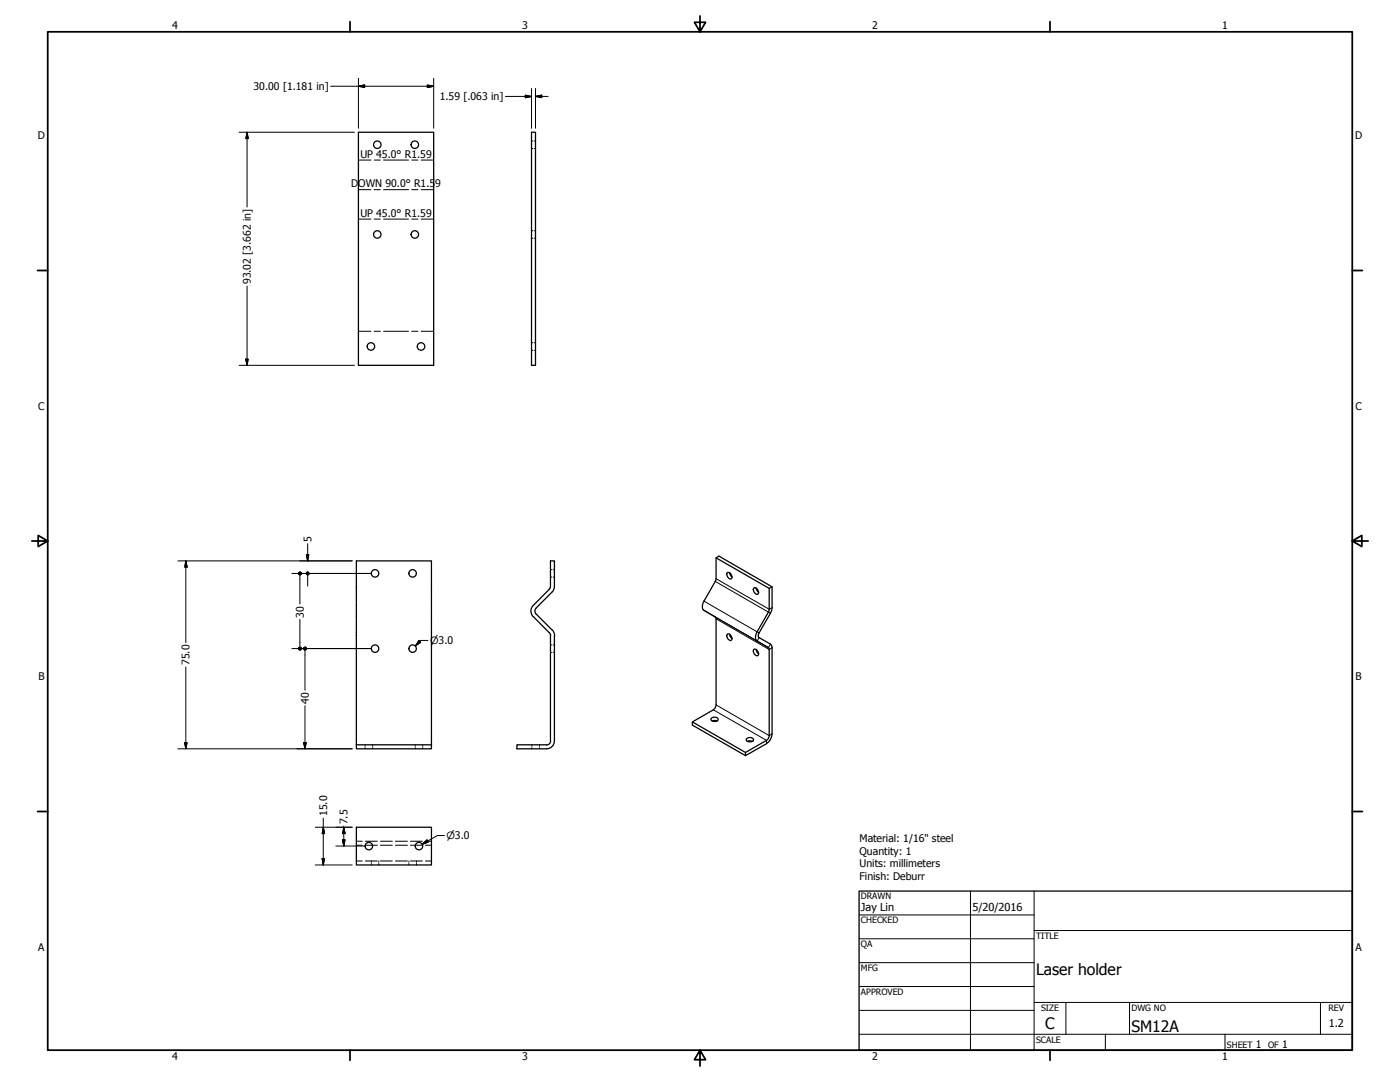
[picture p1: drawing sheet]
<svg xmlns="http://www.w3.org/2000/svg" width="559mm" height="432mm" viewBox="0 0 559 432" stroke-linecap="round" stroke-linejoin="round" font-family="sans-serif">
<!-- layer: Visible (ANSI) -->
<g fill="none" stroke="#000" stroke-width=".51">
<path d="M143.1 52.8h30v93h-30zM212.2 52.8h1.5v93h-1.5zM219.7 234.1v-10.3h1.6v10.3M219.7 234l-.4 1.1-6.4 6.5M221.3 234l-.6 1.9-6.8 6.8M285.8 222.6l21.2 12.2v8.3M287 221.9l-1.2 .7v8.3M290.2 228.6l.3-.2a1.79 1.79 0 0 1 1.4 2.6 1.8 1.8 0 0 1-1.7-2.4zM291.2 228.5l.1 .7 .9 1.1M300.8 234.8l.3-.3a1.83 1.83 0 0 1 1.4 2.6 1.72 1.72 0 0 1-1.7-2.3zM301.8 234.6l.1 .7 .9 1.1M212.8 241.6a3.1 3.1 0 0 0 0 4.5l6.5 6.4"/>
<path d="M213.9 242.8l-.4 1.3 .4 .9 6.4 6.4M220.4 251.4l.8 1.3 .2 1-.1 42a3.1 3.1 0 0 1-3.1 3.1h-11.9v-1.6h12.3l.7-.4 .4-.7v-42.8l-.4-.8M290.2 253.2l.3-.3a1.83 1.83 0 0 1 1.4 2.6 1.72 1.72 0 0 1-1.7-2.3zM291.2 253.1l.1 .6 .9 1.1M300.8 259.3l.3-.3a1.83 1.83 0 0 1 1.4 2.6 1.72 1.72 0 0 1-1.7-2.3zM301.8 259.2l.1 .6 .9 1.1M308.2 242.5l-.7 2.2M142.2 297.2h30v1.6h-30v-75h30v73.4M276.4 288.1l21.2 12.2M283.9 286.6a1.57 1.57 0 0 1 1.6-.5 1.57 1.57 0 0 1 1.1 1.2 1.8 1.8 0 0 1-2.9-.3zM284.2 287.7h2M284.7 283.3l-8.3 4.8v1.3l21.2 12.2 8.3-4.8"/>
<path d="M298.1 294.8a1.51 1.51 0 0 1 1.5-.6 1.51 1.51 0 0 1 1.1 1.3 1.81 1.81 0 0 1-2.9-.4zM298.3 295.8h2M305.9 295.5l-8.3 4.8v1.3M142.2 330.1h30v15.1h-30z"/>
<circle cx="150.6" cy="57.8" r="1.49"/>
<circle cx="165.6" cy="57.8" r="1.49"/>
<circle cx="150.6" cy="93.6" r="1.49"/>
<circle cx="165.6" cy="93.6" r="1.49"/>
<circle cx="148.1" cy="138.3" r="1.49"/>
<circle cx="168.1" cy="138.3" r="1.49"/>
<circle cx="149.7" cy="228.8" r="1.49"/>
<circle cx="164.7" cy="228.8" r="1.49"/>
<circle cx="149.7" cy="258.9" r="1.49"/>
<circle cx="164.7" cy="258.9" r="1.49"/>
<circle cx="147.2" cy="337.7" r="1.49"/>
<circle cx="167.2" cy="337.7" r="1.49"/>
</g>
<!-- layer: Hidden (ANSI) -->
<g fill="none" stroke="#000" stroke-width=".4">
<path d="M212.2 56.3h.5M212.2 59.3h.5M213.2 56.3h.5M213.2 59.3h.5M212.2 92.1h.5M212.2 95.1h.5M213.2 92.1h.5M213.2 95.1h.5M212.2 139.8h.5M212.2 136.8h.5M213.2 139.8h.5M213.2 136.8h.5"/>
<path d="M219.7 227.3h.5M219.7 230.3h.5M220.8 227.3h.5M220.8 230.3h.5M219.7 257.4h.5M220.8 257.4h.5M219.7 260.3h.5M220.8 260.3h.5M145.7 297.2v.6M145.7 298.3v.5M148.7 297.2v.6M148.7 298.3v.5"/>
<path d="M165.7 297.2v.6M165.7 298.3v.5M168.7 297.2v.6M168.7 298.3v.5M212.3 297.2v.6M212.3 298.3v.5M215.3 297.2v.6M215.3 298.3v.5M142.2 337.3h2.4M142.2 335.7h2.4M145.8 337.3h4.8M145.8 335.7h4.8"/>
<path d="M151.8 337.3h4.8M151.8 335.7h4.8M157.8 337.3h4.8M157.8 335.7h4.8M163.8 337.3h4.8M163.8 335.7h4.8M169.8 337.3h2.4M169.8 335.7h2.4M142.2 343.6h2.4M145.8 343.6h4.8M148.2 343.6v.5M148.2 344.6v.6"/>
<path d="M151.2 343.6v.5M151.2 344.6v.6M151.8 343.6h4.8M157.8 343.6h4.8M163.2 343.6v.5M163.2 344.6v.6M163.8 343.6h4.8M166.2 343.6v.5M166.2 344.6v.6M169.8 343.6h2.4"/>
</g>
<!-- layer: Visible Narrow (ANSI) -->
<path d="M281 239.9l22 12.7M285.5 232l22 12.7M285.8 230.9l21.2 12.2 1.2-.6M281 243.6l21.2 12.2 .8-1.4M285.5 246.3l21.2 12.1 .8-1.4M285.8 247l21.2 12.2 1.2-.7M284.7 283.3l21.2 12.2v1.3M285.8 281.3l21.2 12.3 1.2-.7" fill="none" stroke="#000" stroke-width=".4"/>
<path d="M285.8 230.9l-.3 1.1-4.5 7.9a2.99 2.99 0 0 0 0 3.7l4.5 2.7 .3 .7v34.3l-.3 1.1-.8 .9M287 221.9l21.2 12.3M307 234.8l1.2-.6v8.3M307 243.1l-.3 1.2-4.5 7.9a2.99 2.99 0 0 0 0 3.6l4.5 2.6 .3 .8v34.4l-.3 1-.8 .9M307.5 244.7l-4.5 7.9a1.46 1.46 0 0 0 0 1.8l4.5 2.6 .6 .9 .1 35a5.3 5.3 0 0 1-2.3 3.9" fill="none" stroke="#000" stroke-width=".51"/>
<!-- layer: Bend Centerline (ANSI) -->
<g fill="none" stroke="#000" stroke-width=".4">
<path d="M143.1 75.7h5M143.1 63.9h5M149.4 75.7h2.4M149.4 63.9h2.4M153.1 75.7h10M153.1 63.9h10M164.3 75.7h2.5M164.3 63.9h2.5M168.1 75.7h5M168.1 63.9h5M143.1 87.4h5M149.4 87.4h2.4"/>
<path d="M153.1 87.4h10M164.3 87.4h2.5M168.1 87.4h5M143.1 132.2h5M149.4 132.2h2.4M153.1 132.2h10M164.3 132.2h2.5M168.1 132.2h5"/>
</g>
<!-- layer: Border (ANSI) -->
<g fill="none" stroke="#000" stroke-width=".7">
<path d="M19 12.7h520.8v406.4h-520.8zM139.7 8.6v4.1M279.4 6.3v6.4l-2.2-3.8h4.4l-2.2 3.8M419.1 8.6v4.1M15 107.9h4M539.8 107.9h4M12.7 215.9h6.3l-3.8-2.2v4.4l3.8-2.2M539.8 215.9l3.8 2.2v-4.4l-3.8 2.2h6.3M15 323.8h4M539.8 323.8h4M139.7 419.1v4.1M279.4 419.1l2.2 3.8h-4.4l2.2-3.8v6.3"/>
<path d="M419.1 419.1v4.1"/>
</g>
<!-- layer: Title (ANSI) -->
<g fill="none" stroke="#000" stroke-width=".4">
<path d="M387.3 355.6v63.5M412.7 355.6v63.5M342.9 365.1h69.8M342.9 374.6h69.8M412.7 371.3h127.1M342.9 384.2h69.8M342.9 393.7h69.8M342.9 412.7h196.9M342.9 403.2h69.8M412.7 400h127.1M425.4 400v12.7M441.2 412.7v6.4"/>
<path d="M450.8 400v12.7M488.9 412.7v6.4M527 400v12.7"/>
</g>
<path d="M342.9 355.6h196.9v63.5h-196.9z" fill="none" stroke="#000" stroke-width=".51"/>
<!-- layer: Dimension (ANSI) -->
<g fill="none" stroke="#000" stroke-width=".4">
<path d="M132 34.4h41.1M143.1 34.4l2.4-.5v1zM143.1 31.2v20M170.6 33.9l2.5 .5-2.5 .5zM173.1 31.2v20M201.7 38.5h10.5M209.7 38l2.5 .5-2.5 .5zM212.2 35.3v15.9M213.7 38.5l2.5-.5v1zM213.7 38.5h5.1M213.7 35.3v15.9M95.4 52.8h46.1"/>
<path d="M98.6 52.8l.5 2.5h-1zM98.6 52.8v29.8M98.6 114.2v31.6M95.4 145.8h46.1M98.1 143.3h1l-.5 2.5zM122.8 217v6.8M71 223.8h69.6M74.2 223.8l.5 2.5h-1zM74.2 223.8v32.7M116.5 228.9h31.6M119.7 229.5v11.5M122.3 221.4h1l-.5 2.4z"/>
<path d="M122.8 229.5v4.4M116.5 258.8h31.6M119.7 247.2v11M121.7 259.5v16M167.2 255.7l.7 .6-2.1 1.5zM170.8 255.6h-2.8l-2.2 2.2M74.2 266.2v32.6M71 298.8h69.6M73.7 296.4h1l-.5 2.4zM121.2 296.4h1l-.5 2.4zM121.7 281.6v17.2M125.9 330.1h14.7"/>
<path d="M129 330.1l.5 2.6h-.9zM129 326.5v18.7M134 337.6h11.6M136.7 335.2h1l-.5 2.4zM137.2 330.1l.5 2.6h-1zM137.2 329.7v7.9M168.5 336.9l1.9-1.7 .5 .9zM177.4 333.4h-2.8l-6.1 3.5M125.9 345.2h14.7M128.6 342.6h.9l-.5 2.6z"/>
</g>
<g fill="#000" stroke="#000" stroke-width=".4">
<path d="M143.1 34.4l2.4-.5zM143.1 34.4l2.4-.5v1zM170.6 34.9l2.5-.5zM170.6 33.9l2.5 .5-2.5 .5zM209.7 39l2.5-.5zM209.7 38l2.5 .5-2.5 .5zM213.7 38.5l2.5-.5zM213.7 38.5l2.5-.5v1zM98.6 52.8l.5 2.5zM98.6 52.8l.5 2.5h-1zM98.1 143.3l.5 2.5zM98.1 143.3h1l-.5 2.5z"/>
<path d="M74.2 223.8l.5 2.5zM74.2 223.8l.5 2.5h-1zM119.7 228.2l.6 .7zM119.3 228.4l.4-.2 .6 .7zM119.3 228.4l1 .5h-1.2zM119.1 228.9h1.2l-1 .4zM119.3 229.3l1-.4-.6 .6zM120.3 228.9l-.6 .6zM120.3 228.9l-.2 .4zM122.3 221.4l.5 2.4zM122.3 221.4h1l-.5 2.4zM122.8 228.2l.6 .7z"/>
<path d="M122.4 228.4l.4-.2 .6 .7zM122.4 228.4l1 .5h-1.2zM122.2 228.9h1.2l-1 .4zM122.4 229.3l1-.4-.6 .6zM123.4 228.9l-.6 .6zM123.4 228.9l-.2 .4zM119.7 258.2l.6 .6zM119.3 258.4l.4-.2 .6 .6zM119.3 258.4l1 .4h-1.2zM119.1 258.8h1.2l-1 .5zM119.3 259.3l1-.5-.6 .7zM119.7 259.5l.6-.7z"/>
<path d="M120.3 258.8l-.2 .5zM121.7 258.2l.7 .6zM121.3 258.4l.4-.2 .7 .6zM121.3 258.4l1.1 .4h-1.3zM121.1 258.8h1.3l-1.1 .5zM121.3 259.3l1.1-.5-.7 .7zM122.4 258.8l-.7 .7zM122.4 258.8l-.2 .5zM167.2 255.7l-1.4 2.1zM167.2 255.7l.7 .6-2.1 1.5zM73.7 296.4l.5 2.4zM73.7 296.4h1l-.5 2.4z"/>
<path d="M121.2 296.4l.5 2.4zM121.2 296.4h1l-.5 2.4zM129 330.1l.5 2.6zM129 330.1l.5 2.6h-.9zM136.7 335.2l.5 2.4zM136.7 335.2h1l-.5 2.4zM137.2 330.1l.5 2.6zM137.2 330.1l.5 2.6h-1zM168.5 336.9l1.9-1.7zM168.5 336.9l1.9-1.7 .5 .9zM128.6 342.6l.4 2.6zM128.6 342.6h.9l-.5 2.6z"/>
</g>
<g font-size="6.3">
<text x="413.5" y="389.1">Laser holder</text>
<text x="417.2" y="410.6">C</text>
<text x="451.6" y="411.9">SM12A</text>
</g>
<g font-size="4.4">
<text x="343.7" y="363.5">Jay Lin</text>
<text x="388.1" y="363.7">5/20/2016</text>
<text x="530.4" y="410">1.2</text>
</g>
<g font-size="4.2">
<text x="68.7" y="11.7">4</text>
<text x="208.4" y="11.7">3</text>
<text x="348.1" y="11.7">2</text>
<text x="487.8" y="11.7">1</text>
<text x="101.2" y="35.9">30.00 [1.181 in]</text>
<text x="175.5" y="40">1.59 [.063 in]</text>
<text x="15.1" y="55.5">D</text>
<text x="540.9" y="55.5">D</text>
<text x="143.8" y="63">UP 45.0° R1.59</text>
<text x="140.1" y="74.8">DOWN 90.0° R1.5</text>
<text x="173.7" y="74.8">9</text>
<text x="143.8" y="86.6">UP 45.0° R1.59</text>
<text x="100.1" y="113.4" transform="rotate(-90 100.1 113.4)">93.02 [3.662 in]</text>
<text x="15.2" y="163.4">C</text>
<text x="541" y="163.4">C</text>
<text x="124.3" y="216.2" transform="rotate(-90 124.3 216.2)">5</text>
<text x="121.2" y="246.4" transform="rotate(-90 121.2 246.4)">30</text>
<text x="75.7" y="265.4" transform="rotate(-90 75.7 265.4)">75.0</text>
<text x="15.3" y="271.4">B</text>
<text x="541.1" y="271.4">B</text>
<text x="123.3" y="280.9" transform="rotate(-90 123.3 280.9)">40</text>
<text x="130.6" y="325.7" transform="rotate(-90 130.6 325.7)">15.0</text>
<text x="138.7" y="328.9" transform="rotate(-90 138.7 328.9)">7.5</text>
<text x="343.1" y="336">Material: 1/16&quot; steel</text>
<text x="343.1" y="341.1">Quantity: 1</text>
<text x="343.1" y="346.1">Units: millimeters</text>
<text x="343.1" y="351.2">Finish: Deburr</text>
<text x="15.2" y="379.3">A</text>
<text x="541" y="379.3">A</text>
<text x="501.3" y="418.3">1</text>
<text x="511.8" y="418.3">1</text>
<text x="68.7" y="423.2">4</text>
<text x="208.4" y="423.2">3</text>
<text x="348.1" y="423.2">2</text>
<text x="487.8" y="423.2">1</text>
</g>
<g font-size="4">
<text x="171.6" y="257">⌀3.0</text>
<text x="178.2" y="334.9">⌀3.0</text>
</g>
<g font-size="3.5">
<text x="343.7" y="358.9">DRAWN</text>
<text x="343.7" y="368.5">CHECKED</text>
<text x="413.5" y="374.6">TITLE</text>
<text x="343.7" y="378">QA</text>
<text x="343.7" y="387.5">MFG</text>
<text x="343.7" y="397.1">APPROVED</text>
<text x="415.5" y="403.4">SIZE</text>
<text x="451.6" y="403.4">DWG NO</text>
<text x="530.3" y="403.4">REV</text>
<text x="413.5" y="416.1">SCALE</text>
<text x="489.7" y="418.3">SHEET</text>
<text x="506.2" y="418.3">OF</text>
</g>
</svg>
